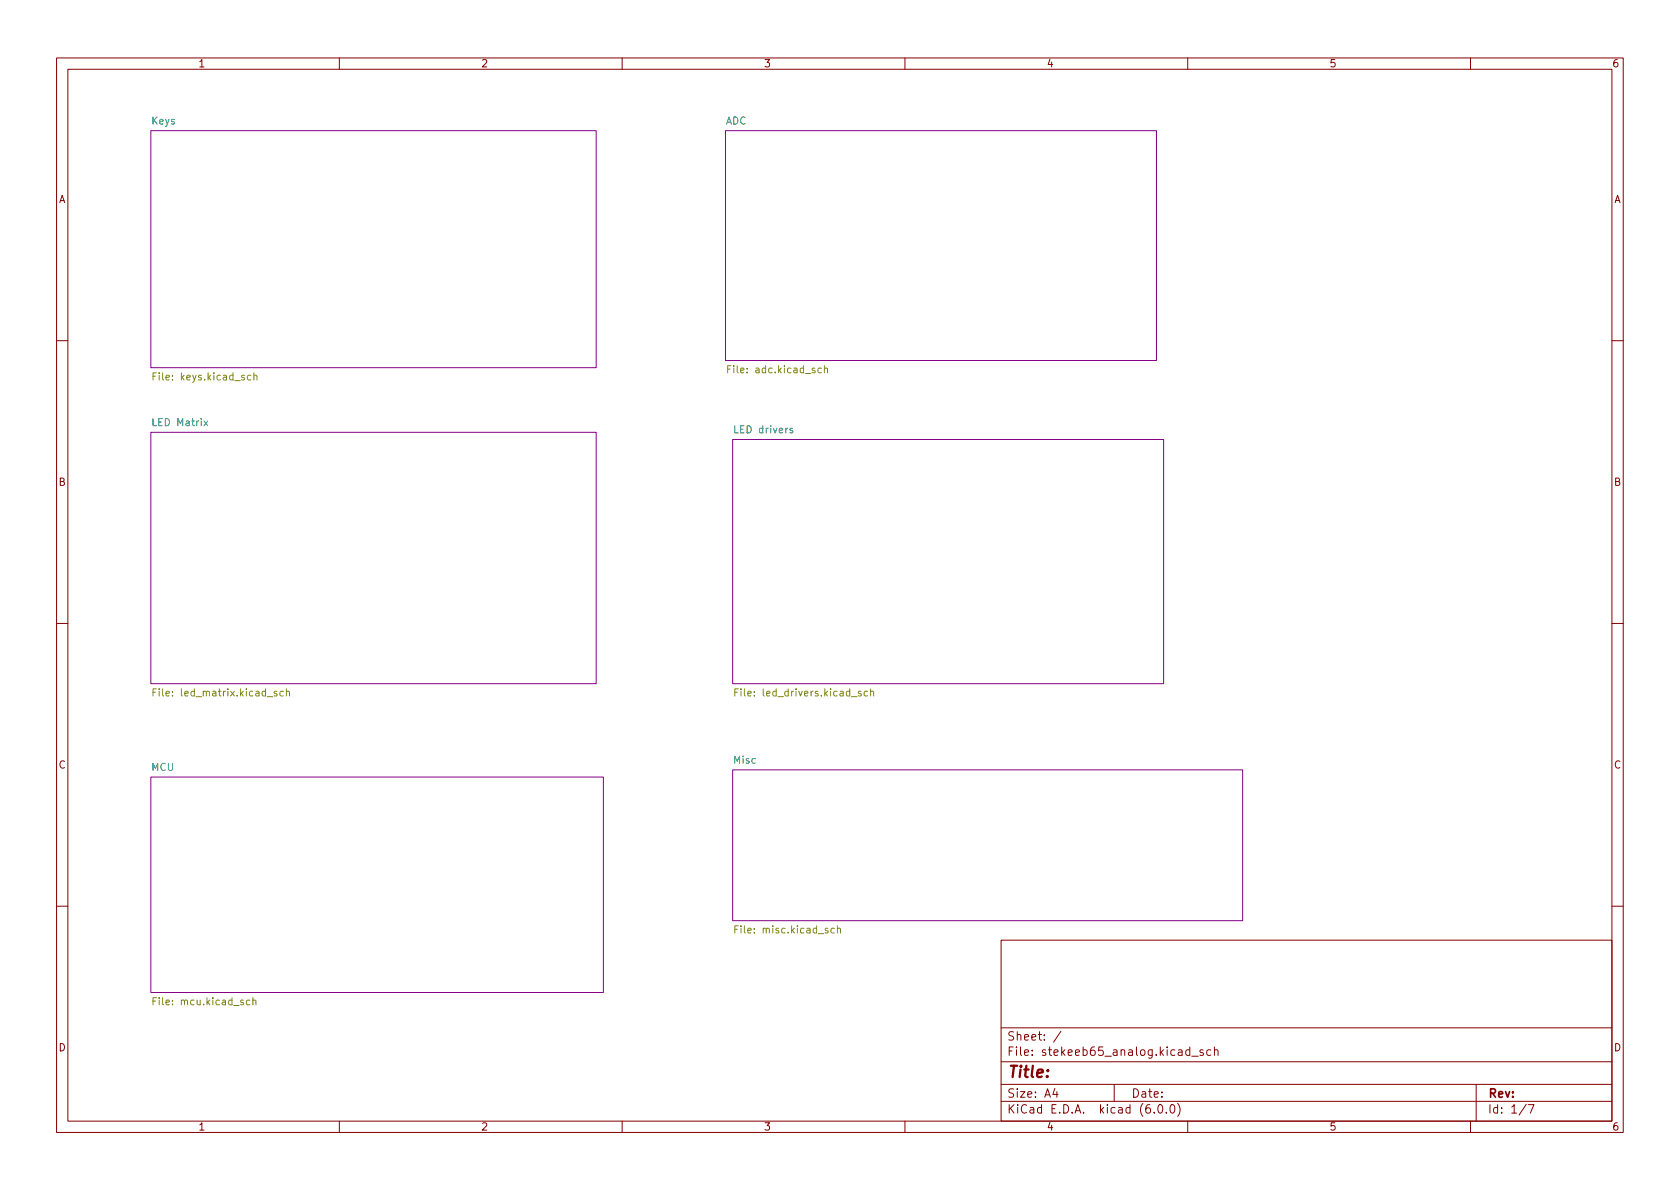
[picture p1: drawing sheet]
<svg xmlns="http://www.w3.org/2000/svg" width="297mm" height="210mm" viewBox="0 0 297 210" stroke-linecap="round" stroke-linejoin="round" font-family="sans-serif">
<g fill="#fff" stroke="#fff" stroke-width=".18">
<path d="M0 .2h297v210.1h-297z"/>
<path d="M26.7 23.1h78.7v41.9h-78.7z"/>
<path d="M128.3 23.1h76.2v40.6h-76.2z"/>
<path d="M129.5 136.1h90.2v26.7h-90.2z"/>
<path d="M26.7 76.4h78.7v44.5h-78.7z"/>
<path d="M129.5 77.7h76.2v43.2h-76.2z"/>
<path d="M26.7 137.4h80v38.1h-80z"/>
</g>
<g fill="none" stroke="#840000" stroke-width=".18">
<path d="M10 10.2h277v190.1h-277zM12 12.2h273v186.1h-273zM60 10.2v2M110 10.2v2M160 10.2v2M210 10.2v2M260 10.2v2M10 60.2h2M285 60.2h2M10 110.2h2M285 110.2h2M10 160.2h2"/>
<path d="M177 166.3h108v32h-108zM285 160.2h2M60 198.3v2M110 198.3v2M160 198.3v2M177 194.8h108M177 191.8h108M177 187.8h108M177 181.8h108M186.5 192.5l-.4 1h1M186.9 193v1M187.6 182.4l-1.3 1.9"/>
<path d="M197 191.8v3M204.1 196.7v.1M204.9 195.4l.2-.1a.81 .81 0 0 1 .6 .7 .81 .81 0 0 1-.3 .8h-.2a.81 .81 0 0 1-.6-.6 .81 .81 0 0 1 .3-.8zM206.2 196.7v.1M207.1 195.4l.1-.1a.81 .81 0 0 1 .6 .7 .81 .81 0 0 1-.3 .8h-.1a.81 .81 0 0 1-.6-.6 .81 .81 0 0 1 .3-.8zM208.2 195.1a1.72 1.72 0 0 1 0 2.3M210 198.3v2M210.4 185.7l-.5-.1-.3 .3v.4l.2 .3h.6M210.4 185.1v1.5M210.7 186.8h1.2M212.7 185.7l-.3-.1-.3 .2 .1 .3 .5 .1v.4h-.6M214.1 185.7l-.5-.1-.2 .3v.4l.1 .3h.6"/>
<path d="M214.7 185.8l.2-.2 .4 .1 .1 .9M214.7 185.1v1.5M260 198.3v2M261 191.8v6.5M269.9 195.3l-1.3 1.9M270.2 195.3h1l-.6 1.5"/>
</g>
<path d="M26.7 23.1h78.7v41.9h-78.7zM128.3 23.1h76.2v40.6h-76.2zM26.7 76.4h78.7v44.5h-78.7zM129.5 77.7h76.2v43.2h-76.2zM26.7 137.4h80v38.1h-80zM129.5 136.1h90.2v26.7h-90.2z" fill="none" stroke="#840084" stroke-width=".18"/>
<g fill="none" stroke="#848400" stroke-width=".18">
<path d="M27.1 66.5h.4M27.7 65.9h-.6v1.3M44.3 66.4h-.3l-.3 .2 .2 .5h.4M44.9 66.5l.2-.1h.3v.8M44.9 65.9v1.3M128.7 65.3h.4M129.3 64.7h-.6v1.2M145.2 65.1h-.3l-.3 .2 .1 .6h.5M145.8 65.2l.1-.1h.4v.8M145.8 64.7v1.2M27.1 122.4h.4M27.7 121.8h-.6v1.3"/>
<path d="M48.9 122.3l-.3-.1-.1 .2v.2l.4 .1v.3h-.4M50.1 122.3l-.4-.1-.2 .3 .1 .5h.5M50.6 122.4l.2-.2 .3 .1 .1 .8M50.6 121.8v1.3M129.9 122.4h.4M130.5 121.8h-.6v1.3M152.2 122.3l-.3-.1-.1 .2v.2l.4 .1v.3h-.4M153.4 122.3l-.4-.1-.2 .3 .1 .5h.5M153.9 122.4l.2-.2 .3 .1 .1 .8M153.9 121.8v1.3M27.1 177h.4M27.7 176.4h-.6v1.3"/>
<path d="M44.2 176.9l-.4-.1-.2 .3 .1 .5h.5M44.7 177l.2-.2 .3 .1 .1 .8M44.7 176.4v1.3M129.9 164.3h.4M130.5 163.7h-.6v1.3M147.5 164.2l-.3-.1-.3 .3 .1 .5h.5M148.1 164.3l.1-.2 .3 .1 .1 .8M148.1 163.7v1.3"/>
</g>
<path d="M36.1 74.4l.6 .9M36.7 74.4l-.6 .9M140.1 75.8l-.3-.1-.1 .2v.2l.4 .1v.3h-.4" fill="none" stroke="#008484" stroke-width=".18"/>
<text font-size="2.8" fill="#840000" x="178" y="190.6">Title:</text>
<g font-size="2.1" fill="#840000">
<text x="178" y="184">Sheet: /</text>
<text x="178" y="186.7">File: stekeeb65_analog.kicad_sch</text>
<text x="178" y="196.9">KiCad E.D.A. kicad (6.0.0)</text>
<text x="178" y="194.1">Size: A4</text>
<text x="200" y="194.1">Date:</text>
<text x="263" y="194.1">Rev:</text>
<text x="263" y="196.9">Id: 1/7</text>
</g>
<g font-size="1.8" fill="#840000">
<text x="35" y="11.9">1</text>
<text x="85" y="11.9">2</text>
<text x="135" y="11.9">3</text>
<text x="185" y="11.9">4</text>
<text x="235" y="11.9">5</text>
<text x="285" y="11.9">6</text>
<text x="10.3" y="35.9">A</text>
<text x="285.3" y="35.9">A</text>
<text x="10.3" y="85.9">B</text>
<text x="285.3" y="85.9">B</text>
<text x="10.3" y="135.9">C</text>
<text x="285.3" y="135.9">C</text>
<text x="10.3" y="185.9">D</text>
<text x="285.3" y="185.9">D</text>
<text x="35" y="199.9">1</text>
<text x="85" y="199.9">2</text>
<text x="135" y="199.9">3</text>
<text x="185" y="199.9">4</text>
<text x="235" y="199.9">5</text>
<text x="285" y="199.9">6</text>
</g>
<g font-size="1.8" fill="#008484">
<text x="26.8" y="22">Keys</text>
<text x="128.2" y="22">ADC</text>
<text x="27.2" y="75.3">LED Matrix</text>
<text x="130.1" y="76.6">LED drivers</text>
<text x="26.8" y="136.3">MCU</text>
<text x="129.7" y="135">Misc</text>
</g>
<g font-size="1.8" fill="#848400">
<text x="129.4" y="66">File: adc.kicad_sch</text>
<text x="27.7" y="67.3">File: keys.kicad_sch</text>
<text x="28.1" y="123.1">File: led_matrix.kicad_sch</text>
<text x="130.9" y="123.1">File: led_drivers.kicad_sch</text>
<text x="130.7" y="165.1">File: misc.kicad_sch</text>
<text x="27.7" y="177.8">File: mcu.kicad_sch</text>
</g>
</svg>
